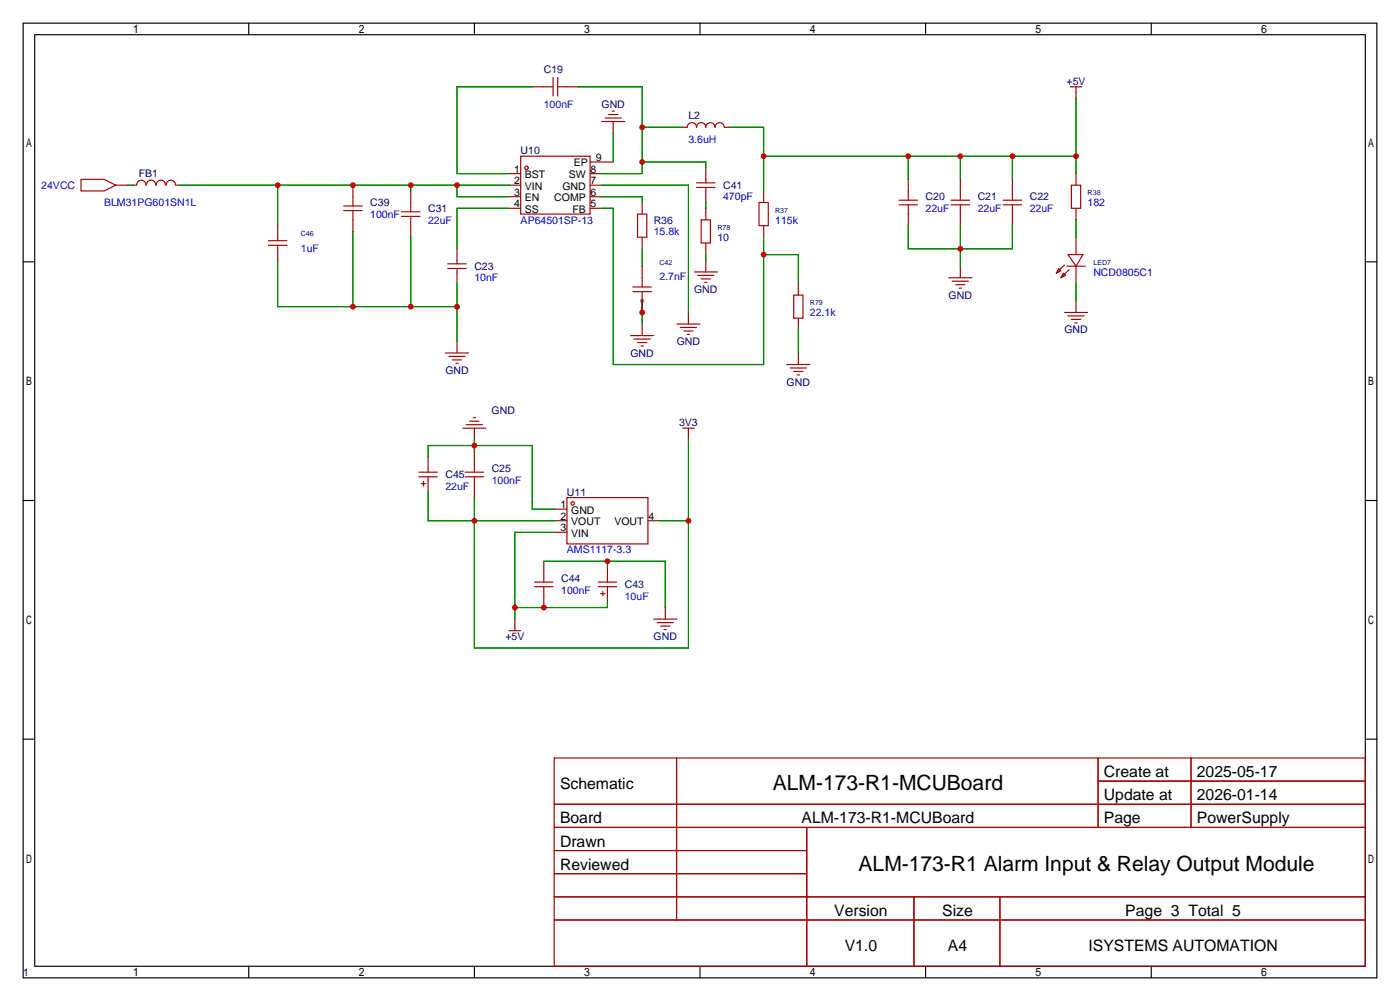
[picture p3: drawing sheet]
<svg xmlns="http://www.w3.org/2000/svg" width="307mm" height="220mm" viewBox="0 0 307 220" stroke-linecap="round" stroke-linejoin="round" font-family="sans-serif">
<circle cx="141" cy="66" r=".51" fill="#999"/>
<g fill="none" stroke="#000" stroke-width=".25">
<path d="M5.1 5.1h297.2v209.5h-297.2zM7.6 7.6h292.1v204.5h-292.1zM54.6 5.1v2.5M104.1 5.1v2.5M153.7 5.1v2.5M203.2 5.1v2.5M252.7 5.1v2.5M5.1 57.5h2.5M299.7 57.5h2.6M5.1 109.9h2.5M299.7 109.9h2.6M5.1 162.2h2.5"/>
<path d="M299.7 162.2h2.6M54.6 212.1v2.5M104.1 212.1v2.5M153.7 212.1v2.5M203.2 212.1v2.5M252.7 212.1v2.5"/>
</g>
<g fill="none" stroke="#a10000" stroke-width=".25">
<path d="M116.8 19h4.6M121.4 17v4.1M122.4 19h4.6M122.4 17v4.1M234.9 19h2.6M236.2 19v2.6M17.8 39.4h5.1l2.5 1.2-2.5 1.3h-5.1zM111.8 38.1h2.5M114.3 34.3h15.2v12.7h-15.2zM129.5 38.1h2.6M129.5 35.6h5.1M132.1 26.7h5.1"/>
<path d="M132.8 25.9h3.6M133.6 25.1h2M134.4 24.4h.5M134.6 26.7v2.5M149.9 27.9h1a1.02 1.02 0 0 1 1-1 1.02 1.02 0 0 1 1 1 1.02 1.02 0 0 1 1-1 1.02 1.02 0 0 1 1 1 1.02 1.02 0 0 1 1.1-1 1.02 1.02 0 0 1 1 1 1.02 1.02 0 0 1 1-1 1.02 1.02 0 0 1 1 1h1M154.9 36.8v3.3M199.4 39.4v4.5M210.8 39.4v4.5M222.2 39.4v4.5M236.2 38.1v2.5M25.4 40.6h2.5M29.2 40.6h.8"/>
<path d="M30 40.6a1.01 1.01 0 0 1 1-1.1 1.01 1.01 0 0 1 1 1.1M32.2 40.6a1.01 1.01 0 0 1 1-1.1 1.01 1.01 0 0 1 1 1.1M34.3 40.6a1.01 1.01 0 0 1 1-1.1 1.01 1.01 0 0 1 1 1.1M36.5 40.6a1.01 1.01 0 0 1 1-1.1 1.01 1.01 0 0 1 1 1.1M38.6 40.6h.8M58.9 53.8h4.1M58.9 52.8h4.1M61 49.5v3.3M61 53.8v3.3M75.4 45.2h4.1M75.4 46.2h4.1M77.5 40.6v4.6"/>
<path d="M77.5 46.2v4.6M88.1 47.5h4.1M88.1 46.5h4.1M90.2 41.9v4.6M90.2 47.5v4.6M98.3 58.9h4.1M98.3 57.9h4.1M100.3 54.6v3.3M100.3 58.9v3.3M111.8 40.6h2.5M111.8 43.2h2.5M111.8 45.7h2.5"/>
<path d="M129.5 40.6h2.6M129.5 43.2h2.6M129.5 45.7h2.6M140 47h2v5.1h-2zM141 44.4v2.6M141 52.1v2.5M141 58.4v4.6M152.4 59.7h5.1M152.9 41.1h4.1M152.9 40.1h4.1M153.9 48.3h2.1v5h-2.1zM154.9 41.1v3.3"/>
<path d="M154.9 45.7v2.6M154.9 53.3v2.6M154.9 57.1v2.6M166.6 44.4h2.1v5.1h-2.1zM167.6 41.9v2.5M167.6 49.5v2.6M197.4 45h4M197.4 43.9h4M199.4 45v4.5M208.8 45h4.1M208.8 43.9h4.1M210.8 45v4.5"/>
<path d="M210.8 58.4v2.6M220.2 45h4.1M220.2 43.9h4.1M222.2 45v4.5M232.4 58.9l.5 .5-1 .5zM233.4 59.9l.5 .6-1 .5zM233.7 58.2l-1.8 1.7M234.2 58.4h4.1M234.4 55.9h3.3l-1.5 2.5zM234.7 59.2l-1.8 1.8M235.2 40.6h2v5.1h-2zM236.2 45.7v2.6"/>
<path d="M236.2 52.1v3.8M236.2 58.4v3.8M97.8 77.5h5.1M98.6 78.2h3.5M99.3 79h2M100.1 79.8h.5M100.3 74.9v2.6M138.4 73.7h5.1M138.9 64h4.1M138.9 63h4.1M139.2 74.4h3.5M140 75.2h2"/>
<path d="M140.7 75.9h.5M141 64v4.6M141 71.1v2.6M148.6 71.1h5.1M149.4 71.9h3.5M150.1 72.6h2M150.9 73.4h.5M151.1 68.6v2.5M153.2 60.5h3.5M153.9 61.2h2.1M154.7 62h.5M174.2 64.8h2.1v5h-2.1z"/>
<path d="M175.3 62.2v2.6M175.3 69.8v2.6M175.3 77.5v2.5M208.3 61h5.1M209 61.7h3.6M209.8 62.5h2M210.6 63.2h.5M233.7 68.6h5.1M234.4 69.3h3.6M235.2 70.1h2M236 70.9h.5M236.2 66v2.6"/>
<path d="M101.6 94h5.1M102.4 93.2h3.5M103.1 92.5h2.1M103.9 91.7h.5M104.1 94v2.5M104.1 99.1v4.5M149.9 94h2.5M151.1 94v2.5M172.7 80h5.1M173.5 80.8h3.5M174.2 81.5h2.1M175 82.3h.5"/>
<path d="M91.9 104.6h4.1M91.9 103.6h4.1M92.5 106.2h1M93 105.7v1M94 100.3v3.3M94 104.6v3.3M102.1 104.6h4.1M102.1 103.6h4.1M104.1 104.6v4.6M121.9 111.8h2.6M121.9 114.3h2.6M121.9 116.8h2.6"/>
<path d="M124.5 109.2h17.7v10.2h-17.7zM142.2 114.3h2.6M111.8 138.4h2.5M113 135.9v2.5M117.3 128.8h4.1M117.3 127.8h4.1M119.4 123.2v4.6M119.4 128.8v4.5M131.3 128.8h4.1M131.3 127.8h4.1M131.8 130.3h1M132.3 129.8v1"/>
<path d="M133.3 124.5v3.3M133.3 128.8v3.3M143.5 135.9h5.1M144.3 136.7h3.5M145 137.4h2.1M145.8 138.2h.5M146 133.3v2.6M121.7 166.4h178v45.7h-178zM121.7 176.5h178M148.5 166.4v35.5M241.1 166.4v15.2M241.1 171.4h58.6"/>
<path d="M261.5 166.4v15.2M121.7 181.6h178M121.7 186.7h55.4M121.7 196.8h178M121.7 191.8h55.4M177.1 181.6v30.5M200.6 196.8v15.3M219.5 196.8v15.3M121.7 201.9h178"/>
<circle cx="115.6" cy="36.8" r=".38"/>
<circle cx="125.7" cy="110.5" r=".38"/>
</g>
<g fill="none" stroke="#008700" stroke-width=".25">
<path d="M116.8 19h-16.5v19.1h11.5M127 19h14v19.1h-8.9M134.6 29.2v6.4M141 35.6h13.9v1.2M141 27.9h8.9M160 27.9h7.6v14M167.6 34.3h68.6M199.4 34.3v5.1M210.8 34.3v5.1M222.2 34.3v5.1M236.2 21.6v16.5M27.9 40.6h1.3"/>
<path d="M39.4 40.6h72.4M61 57.1v10.2h39.3M61 40.6v8.9M77.5 50.8v16.5M90.2 40.6v1.3M90.2 52.1v15.2M100.3 40.6v2.6h11.5M111.8 45.7h-11.5v8.9M132.1 43.2h8.9v1.2M132.1 45.7h2.5v34.3h33v-27.9M132.1 40.6h19v28M141 54.6v3.8"/>
<path d="M154.9 44.4v1.3M154.9 55.9v1.2M167.6 55.9h7.7v6.3M199.4 49.5v5.1h22.8v-5.1M210.8 49.5v8.9M236.2 48.3v3.8M100.3 62.2v12.7M141 66v5.1M175.3 72.4v5.1M236.2 62.2v3.8M104.1 96.5v2.6M151.1 96.5v45.7h-47v-33"/>
<path d="M94 100.3v-2.5h22.8v14h5.1M94 107.9v6.4h27.9M121.9 116.8h-8.9v19.1M144.8 114.3h6.3M119.4 123.2h26.6v10.1M133.3 123.2v1.3M133.3 132.1v1.2h-20.3"/>
</g>
<g fill="#c00">
<circle cx="141" cy="35.6" r=".63"/>
<circle cx="141" cy="27.9" r=".63"/>
<circle cx="167.6" cy="34.3" r=".63"/>
<circle cx="199.4" cy="34.3" r=".63"/>
<circle cx="210.8" cy="34.3" r=".63"/>
<circle cx="222.3" cy="34.3" r=".63"/>
<circle cx="236.2" cy="34.3" r=".63"/>
<circle cx="167.6" cy="55.9" r=".63"/>
<circle cx="141" cy="68.6" r=".63"/>
<circle cx="210.8" cy="54.6" r=".63"/>
<circle cx="100.3" cy="67.3" r=".63"/>
<circle cx="90.2" cy="67.3" r=".63"/>
<circle cx="77.5" cy="67.3" r=".63"/>
<circle cx="104.1" cy="97.8" r=".63"/>
<circle cx="151.1" cy="114.3" r=".63"/>
<circle cx="104.1" cy="114.3" r=".63"/>
<circle cx="100.3" cy="40.6" r=".63"/>
<circle cx="90.2" cy="40.6" r=".63"/>
<circle cx="77.5" cy="40.6" r=".63"/>
<circle cx="61" cy="40.6" r=".63"/>
<circle cx="133.4" cy="123.2" r=".63"/>
<circle cx="119.4" cy="133.3" r=".63"/>
<circle cx="113" cy="133.3" r=".63"/>
</g>
<g font-size="4.6">
<text x="169.6" y="173.5">ALM-173-R1-MCUBoard</text>
<text x="188.5" y="191.3">ALM-173-R1 Alarm Input &amp; Relay Output Module</text>
</g>
<g font-size="3.5">
<text x="122.9" y="173.1">Schematic</text>
<text x="242.3" y="170.6">Create at</text>
<text x="262.7" y="170.6">2025-05-17</text>
<text x="242.3" y="175.7">Update at</text>
<text x="262.7" y="175.7">2026-01-14</text>
<text x="122.9" y="180.7">Board</text>
<text x="122.9" y="185.8">Drawn</text>
<text x="176" y="180.7">ALM-173-R1-MCUBoard</text>
<text x="242.3" y="180.7">Page</text>
<text x="262.7" y="180.7">PowerSupply</text>
<text x="122.9" y="190.9">Reviewed</text>
<text x="183.1" y="201.1">Version</text>
<text x="206.8" y="201.1">Size</text>
<text x="247" y="201.1">Page 3 Total 5</text>
<text x="185.4" y="208.7">V1.0</text>
<text x="208.1" y="208.7">A4</text>
<text x="239" y="208.7">ISYSTEMS AUTOMATION</text>
</g>
<g font-size="2.3" fill="#000080">
<text x="119.4" y="16">C19</text>
<text x="132.1" y="23.7">GND</text>
<text x="234.1" y="18.6">+5V</text>
<text x="151.1" y="26.2">L2</text>
<text x="114.3" y="33.8">U10</text>
<text x="30.5" y="38.9">FB1</text>
<text x="158.7" y="41.4">C41</text>
<text x="81.3" y="45.3">C39</text>
<text x="94" y="46.5">C31</text>
<text x="203.2" y="44">C20</text>
<text x="214.6" y="44">C21</text>
<text x="226.1" y="44">C22</text>
<text x="143.5" y="49.1">R36</text>
<text x="104.1" y="59.2">C23</text>
<text x="152.4" y="64.3">GND</text>
<text x="208.3" y="65.6">GND</text>
<text x="148.6" y="75.7">GND</text>
<text x="233.7" y="73.2">GND</text>
<text x="97.8" y="82.1">GND</text>
<text x="138.4" y="78.3">GND</text>
<text x="172.7" y="84.6">GND</text>
<text x="107.9" y="91">GND</text>
<text x="149.1" y="93.5">3V3</text>
<text x="97.8" y="104.9">C45</text>
<text x="107.9" y="103.7">C25</text>
<text x="124.5" y="108.8">U11</text>
<text x="123.2" y="127.8">C44</text>
<text x="137.2" y="129.1">C43</text>
<text x="110.9" y="140.5">+5V</text>
<text x="143.5" y="140.5">GND</text>
<text x="5.1" y="214.2">1</text>
</g>
<g font-size="2.3" fill="#00f">
<text x="119.4" y="23.7">100nF</text>
<text x="151.1" y="31.3">3.6uH</text>
<text x="9.1" y="41.4">24VCC</text>
<text x="22.9" y="45.3">BLM31PG601SN1L</text>
<text x="81.3" y="47.8">100nF</text>
<text x="158.7" y="44">470pF</text>
<text x="203.2" y="46.5">22uF</text>
<text x="214.6" y="46.5">22uF</text>
<text x="226.1" y="46.5">22uF</text>
<text x="238.8" y="45.3">182</text>
<text x="94" y="49.1">22uF</text>
<text x="114.3" y="49.1">AP64501SP-13</text>
<text x="143.5" y="51.6">15.8k</text>
<text x="157.5" y="52.9">10</text>
<text x="170.2" y="49.1">115k</text>
<text x="66" y="55.4">1uF</text>
<text x="104.1" y="61.8">10nF</text>
<text x="144.8" y="61.5">2.7nF</text>
<text x="240" y="60.5">NCD0805C1</text>
<text x="177.8" y="69.4">22.1k</text>
<text x="97.8" y="107.5">22uF</text>
<text x="107.9" y="106.2">100nF</text>
<text x="124.5" y="121.5">AMS1117-3.3</text>
<text x="123.2" y="130.3">100nF</text>
<text x="137.2" y="131.6">10uF</text>
</g>
<g font-size="2.3">
<text x="130.8" y="35.3">9</text>
<text x="112.9" y="37.9">1</text>
<text x="112.9" y="40.4">2</text>
<text x="115.2" y="39.1">BST</text>
<text x="115.2" y="41.7">VIN</text>
<text x="123.5" y="41.7">GND</text>
<text x="124.9" y="39.1">SW</text>
<text x="126" y="36.3">EP</text>
<text x="129.7" y="40.4">7</text>
<text x="129.7" y="37.9">8</text>
<text x="112.9" y="43">3</text>
<text x="112.9" y="45.5">4</text>
<text x="115.2" y="44.2">EN</text>
<text x="115.2" y="46.8">SS</text>
<text x="121.7" y="44.2">COMP</text>
<text x="125.6" y="46.8">FB</text>
<text x="129.7" y="45.5">5</text>
<text x="129.7" y="43">6</text>
<text x="123" y="111.5">1</text>
<text x="125.4" y="112.8">GND</text>
<text x="123" y="114.1">2</text>
<text x="123" y="116.6">3</text>
<text x="125.4" y="115.3">VOUT</text>
<text x="125.4" y="117.9">VIN</text>
<text x="134.9" y="115.3">VOUT</text>
<text x="142.4" y="114.1">4</text>
</g>
<g font-size="1.6" fill="#000080">
<text x="170.2" y="46.7">R37</text>
<text x="238.8" y="42.9">R38</text>
<text x="66" y="51.8">C46</text>
<text x="157.5" y="50.5">R78</text>
<text x="144.8" y="58.1">C42</text>
<text x="240" y="58.1">LED7</text>
<text x="177.8" y="67">R79</text>
</g>
</svg>
